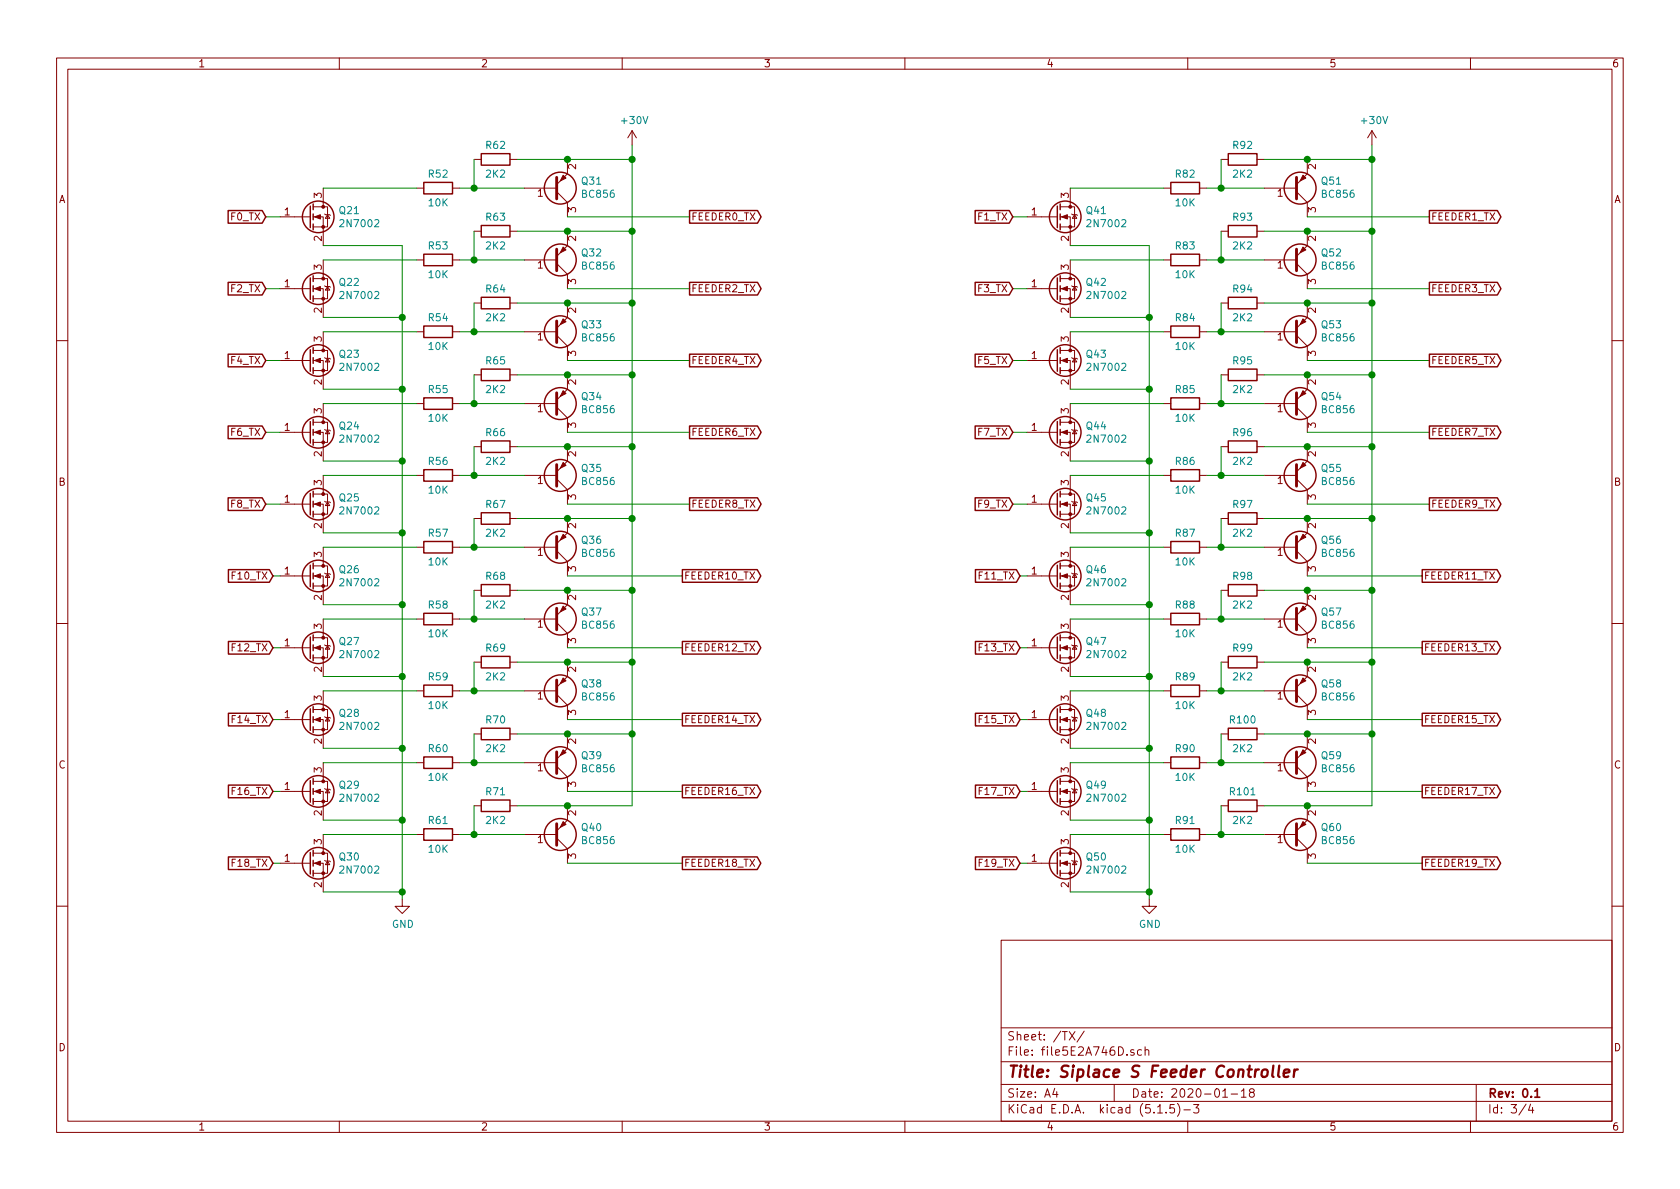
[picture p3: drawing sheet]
EESchema Schematic File Version 4
EELAYER 30 0
EELAYER END
$Descr A4 11693 8268
encoding utf-8
Sheet 3 4
Title "Siplace S Feeder Controller"
Date "2020-01-18"
Rev "0.1"
Comp ""
Comment1 ""
Comment2 ""
Comment3 ""
Comment4 ""
$EndDescr
Wire Wire Line
	9100 1500 9950 1500
Text GLabel 9950 1500 2    50   Output ~ 0
FEEDER1_TX
Wire Wire Line
	9100 2000 9950 2000
Text GLabel 9950 2000 2    50   Output ~ 0
FEEDER3_TX
Wire Wire Line
	9100 2500 9950 2500
Text GLabel 9950 2500 2    50   Output ~ 0
FEEDER5_TX
Wire Wire Line
	9100 3000 9950 3000
Text GLabel 9950 3000 2    50   Output ~ 0
FEEDER7_TX
Wire Wire Line
	9100 3500 9950 3500
Text GLabel 9950 3500 2    50   Output ~ 0
FEEDER9_TX
Wire Wire Line
	9100 4000 9900 4000
Text GLabel 9900 4000 2    50   Output ~ 0
FEEDER11_TX
Text GLabel 9900 4500 2    50   Output ~ 0
FEEDER13_TX
Text GLabel 9900 5000 2    50   Output ~ 0
FEEDER15_TX
Text GLabel 9900 5500 2    50   Output ~ 0
FEEDER17_TX
Text GLabel 9900 6000 2    50   Output ~ 0
FEEDER19_TX
Wire Wire Line
	9100 6000 9900 6000
Wire Wire Line
	9100 5000 9900 5000
Wire Wire Line
	9100 4500 9900 4500
$Comp
L power:GND #PWR?
U 1 1
P 2800 6250
AR Path="/5E345CBD" Ref="#PWR?"  Part="1" 
AR Path="/5ED4198E/5E345CBD" Ref="#PWR?"  Part="1" 
AR Path="/5E2A746E/5E345CBD" Ref="#PWR02"  Part="1" 
F 0 "#PWR02" H 2800 6000 50  0001 C CNN
F 1 "GND" H 2805 6077 50  0000 C CNN
F 2 "" H 2800 6250 50  0001 C CNN
F 3 "" H 2800 6250 50  0001 C CNN
	1    2800 6250
	1    0    0    -1  
$EndComp
Wire Wire Line
	2800 6250 2800 6200
Wire Wire Line
	2250 6200 2800 6200
Connection ~ 2800 6200
Wire Wire Line
	2800 1700 2250 1700
Wire Wire Line
	2800 1700 2800 2200
Wire Wire Line
	2250 2200 2800 2200
Connection ~ 2800 2200
Wire Wire Line
	2800 2200 2800 2700
Wire Wire Line
	2250 2700 2800 2700
Connection ~ 2800 2700
Wire Wire Line
	2800 2700 2800 3200
Wire Wire Line
	2250 3200 2800 3200
Connection ~ 2800 3200
Wire Wire Line
	2800 3200 2800 3700
Wire Wire Line
	2250 3700 2800 3700
Connection ~ 2800 3700
Wire Wire Line
	2800 3700 2800 4200
Wire Wire Line
	2250 4200 2800 4200
Connection ~ 2800 4200
Wire Wire Line
	2800 4200 2800 4700
Wire Wire Line
	2250 4700 2800 4700
Connection ~ 2800 4700
Wire Wire Line
	2800 4700 2800 5200
Wire Wire Line
	2250 5200 2800 5200
Connection ~ 2800 5200
Wire Wire Line
	2800 5200 2800 5700
Wire Wire Line
	2250 5700 2800 5700
Connection ~ 2800 5700
Wire Wire Line
	2800 5700 2800 6200
Wire Wire Line
	7150 1500 7050 1500
Wire Wire Line
	7150 2000 7050 2000
Wire Wire Line
	7150 2500 7050 2500
Wire Wire Line
	7150 3000 7050 3000
Wire Wire Line
	7150 3500 7050 3500
Wire Wire Line
	7150 4000 7100 4000
Wire Wire Line
	7150 4500 7100 4500
Wire Wire Line
	7150 5000 7100 5000
Wire Wire Line
	7150 5500 7100 5500
Wire Wire Line
	7150 6000 7100 6000
$Comp
L Transistor_BJT:BC856 Q60
U 1 1
P 9000 5800
F 0 "Q60" H 9191 5754 50  0000 L CNN
F 1 "BC856" H 9191 5845 50  0000 L CNN
F 2 "Package_TO_SOT_SMD:SOT-23" H 9200 5725 50  0001 L CIN
F 3 "http://www.fairchildsemi.com/ds/BC/BC856.pdf" H 9000 5800 50  0001 L CNN
	1    9000 5800
	1    0    0    1   
$EndComp
Wire Wire Line
	9100 5600 9550 5600
$Comp
L Transistor_BJT:BC856 Q58
U 1 1
P 9000 4800
F 0 "Q58" H 9191 4754 50  0000 L CNN
F 1 "BC856" H 9191 4845 50  0000 L CNN
F 2 "Package_TO_SOT_SMD:SOT-23" H 9200 4725 50  0001 L CIN
F 3 "http://www.fairchildsemi.com/ds/BC/BC856.pdf" H 9000 4800 50  0001 L CNN
	1    9000 4800
	1    0    0    1   
$EndComp
Wire Wire Line
	9100 4600 9550 4600
$Comp
L Transistor_BJT:BC856 Q57
U 1 1
P 9000 4300
F 0 "Q57" H 9191 4254 50  0000 L CNN
F 1 "BC856" H 9191 4345 50  0000 L CNN
F 2 "Package_TO_SOT_SMD:SOT-23" H 9200 4225 50  0001 L CIN
F 3 "http://www.fairchildsemi.com/ds/BC/BC856.pdf" H 9000 4300 50  0001 L CNN
	1    9000 4300
	1    0    0    1   
$EndComp
Wire Wire Line
	9100 4100 9550 4100
$Comp
L Transistor_BJT:BC856 Q56
U 1 1
P 9000 3800
F 0 "Q56" H 9191 3754 50  0000 L CNN
F 1 "BC856" H 9191 3845 50  0000 L CNN
F 2 "Package_TO_SOT_SMD:SOT-23" H 9200 3725 50  0001 L CIN
F 3 "http://www.fairchildsemi.com/ds/BC/BC856.pdf" H 9000 3800 50  0001 L CNN
	1    9000 3800
	1    0    0    1   
$EndComp
Wire Wire Line
	9100 3600 9550 3600
$Comp
L Transistor_BJT:BC856 Q55
U 1 1
P 9000 3300
F 0 "Q55" H 9191 3254 50  0000 L CNN
F 1 "BC856" H 9191 3345 50  0000 L CNN
F 2 "Package_TO_SOT_SMD:SOT-23" H 9200 3225 50  0001 L CIN
F 3 "http://www.fairchildsemi.com/ds/BC/BC856.pdf" H 9000 3300 50  0001 L CNN
	1    9000 3300
	1    0    0    1   
$EndComp
Wire Wire Line
	9100 3100 9550 3100
$Comp
L Transistor_BJT:BC856 Q54
U 1 1
P 9000 2800
F 0 "Q54" H 9191 2754 50  0000 L CNN
F 1 "BC856" H 9191 2845 50  0000 L CNN
F 2 "Package_TO_SOT_SMD:SOT-23" H 9200 2725 50  0001 L CIN
F 3 "http://www.fairchildsemi.com/ds/BC/BC856.pdf" H 9000 2800 50  0001 L CNN
	1    9000 2800
	1    0    0    1   
$EndComp
Wire Wire Line
	9100 2600 9550 2600
$Comp
L Transistor_BJT:BC856 Q53
U 1 1
P 9000 2300
F 0 "Q53" H 9191 2254 50  0000 L CNN
F 1 "BC856" H 9191 2345 50  0000 L CNN
F 2 "Package_TO_SOT_SMD:SOT-23" H 9200 2225 50  0001 L CIN
F 3 "http://www.fairchildsemi.com/ds/BC/BC856.pdf" H 9000 2300 50  0001 L CNN
	1    9000 2300
	1    0    0    1   
$EndComp
Wire Wire Line
	9100 2100 9550 2100
$Comp
L Transistor_BJT:BC856 Q52
U 1 1
P 9000 1800
F 0 "Q52" H 9191 1754 50  0000 L CNN
F 1 "BC856" H 9191 1845 50  0000 L CNN
F 2 "Package_TO_SOT_SMD:SOT-23" H 9200 1725 50  0001 L CIN
F 3 "http://www.fairchildsemi.com/ds/BC/BC856.pdf" H 9000 1800 50  0001 L CNN
	1    9000 1800
	1    0    0    1   
$EndComp
Wire Wire Line
	9100 1600 9550 1600
$Comp
L Device:R R83
U 1 1
P 8250 1800
F 0 "R83" V 8150 1800 50  0000 C CNN
F 1 "10K" V 8350 1800 50  0000 C CNN
F 2 "Resistor_SMD:R_0603_1608Metric_Pad1.05x0.95mm_HandSolder" V 8180 1800 50  0001 C CNN
F 3 "~" H 8250 1800 50  0001 C CNN
	1    8250 1800
	0    1    1    0   
$EndComp
$Comp
L Device:R R84
U 1 1
P 8250 2300
F 0 "R84" V 8150 2300 50  0000 C CNN
F 1 "10K" V 8350 2300 50  0000 C CNN
F 2 "Resistor_SMD:R_0603_1608Metric_Pad1.05x0.95mm_HandSolder" V 8180 2300 50  0001 C CNN
F 3 "~" H 8250 2300 50  0001 C CNN
	1    8250 2300
	0    1    1    0   
$EndComp
$Comp
L Device:R R85
U 1 1
P 8250 2800
F 0 "R85" V 8150 2800 50  0000 C CNN
F 1 "10K" V 8350 2800 50  0000 C CNN
F 2 "Resistor_SMD:R_0603_1608Metric_Pad1.05x0.95mm_HandSolder" V 8180 2800 50  0001 C CNN
F 3 "~" H 8250 2800 50  0001 C CNN
	1    8250 2800
	0    1    1    0   
$EndComp
$Comp
L Device:R R86
U 1 1
P 8250 3300
F 0 "R86" V 8150 3300 50  0000 C CNN
F 1 "10K" V 8350 3300 50  0000 C CNN
F 2 "Resistor_SMD:R_0603_1608Metric_Pad1.05x0.95mm_HandSolder" V 8180 3300 50  0001 C CNN
F 3 "~" H 8250 3300 50  0001 C CNN
	1    8250 3300
	0    1    1    0   
$EndComp
$Comp
L Device:R R87
U 1 1
P 8250 3800
F 0 "R87" V 8150 3800 50  0000 C CNN
F 1 "10K" V 8350 3800 50  0000 C CNN
F 2 "Resistor_SMD:R_0603_1608Metric_Pad1.05x0.95mm_HandSolder" V 8180 3800 50  0001 C CNN
F 3 "~" H 8250 3800 50  0001 C CNN
	1    8250 3800
	0    1    1    0   
$EndComp
$Comp
L Device:R R88
U 1 1
P 8250 4300
F 0 "R88" V 8150 4300 50  0000 C CNN
F 1 "10K" V 8350 4300 50  0000 C CNN
F 2 "Resistor_SMD:R_0603_1608Metric_Pad1.05x0.95mm_HandSolder" V 8180 4300 50  0001 C CNN
F 3 "~" H 8250 4300 50  0001 C CNN
	1    8250 4300
	0    1    1    0   
$EndComp
$Comp
L Device:R R89
U 1 1
P 8250 4800
F 0 "R89" V 8150 4800 50  0000 C CNN
F 1 "10K" V 8350 4800 50  0000 C CNN
F 2 "Resistor_SMD:R_0603_1608Metric_Pad1.05x0.95mm_HandSolder" V 8180 4800 50  0001 C CNN
F 3 "~" H 8250 4800 50  0001 C CNN
	1    8250 4800
	0    1    1    0   
$EndComp
$Comp
L Device:R R91
U 1 1
P 8250 5800
F 0 "R91" V 8150 5800 50  0000 C CNN
F 1 "10K" V 8350 5800 50  0000 C CNN
F 2 "Resistor_SMD:R_0603_1608Metric_Pad1.05x0.95mm_HandSolder" V 8180 5800 50  0001 C CNN
F 3 "~" H 8250 5800 50  0001 C CNN
	1    8250 5800
	0    1    1    0   
$EndComp
Wire Wire Line
	8800 5800 8500 5800
Wire Wire Line
	9550 5600 9550 5100
Connection ~ 9550 1600
Wire Wire Line
	9550 1600 9550 1100
Connection ~ 9550 2100
Wire Wire Line
	9550 2100 9550 1600
Connection ~ 9550 2600
Wire Wire Line
	9550 2600 9550 2100
Connection ~ 9550 3100
Wire Wire Line
	9550 3100 9550 2600
Connection ~ 9550 3600
Wire Wire Line
	9550 3600 9550 3100
Connection ~ 9550 4100
Wire Wire Line
	9550 4100 9550 3600
Connection ~ 9550 4600
Wire Wire Line
	9550 4600 9550 4100
Connection ~ 9550 5100
Wire Wire Line
	9550 5100 9550 4600
Connection ~ 9100 1600
Connection ~ 9100 2100
Connection ~ 9100 2600
Connection ~ 9100 3100
Connection ~ 9100 3600
Connection ~ 9100 4100
Connection ~ 9100 4600
Connection ~ 9100 5600
Text GLabel 7050 1500 0    50   Input ~ 0
F1_TX
Text GLabel 7050 2000 0    50   Input ~ 0
F3_TX
Text GLabel 7050 2500 0    50   Input ~ 0
F5_TX
Text GLabel 7050 3000 0    50   Input ~ 0
F7_TX
Text GLabel 7050 3500 0    50   Input ~ 0
F9_TX
Text GLabel 7100 4000 0    50   Input ~ 0
F11_TX
Text GLabel 7100 4500 0    50   Input ~ 0
F13_TX
Text GLabel 7100 5000 0    50   Input ~ 0
F15_TX
Text GLabel 7100 5500 0    50   Input ~ 0
F17_TX
Text GLabel 7100 6000 0    50   Input ~ 0
F19_TX
Wire Wire Line
	1950 1500 1850 1500
Wire Wire Line
	1950 2000 1850 2000
Wire Wire Line
	1950 2500 1850 2500
Wire Wire Line
	1950 3000 1850 3000
Wire Wire Line
	1950 3500 1850 3500
Wire Wire Line
	1950 4000 1900 4000
Wire Wire Line
	1950 4500 1900 4500
Wire Wire Line
	1950 5000 1900 5000
Wire Wire Line
	1950 5500 1900 5500
Wire Wire Line
	1950 6000 1900 6000
Text GLabel 1850 1500 0    50   Input ~ 0
F0_TX
Text GLabel 1850 2000 0    50   Input ~ 0
F2_TX
Text GLabel 1850 2500 0    50   Input ~ 0
F4_TX
Text GLabel 1850 3000 0    50   Input ~ 0
F6_TX
Text GLabel 1850 3500 0    50   Input ~ 0
F8_TX
Text GLabel 1900 4000 0    50   Input ~ 0
F10_TX
Text GLabel 1900 4500 0    50   Input ~ 0
F12_TX
Text GLabel 1900 5000 0    50   Input ~ 0
F14_TX
Text GLabel 1900 5500 0    50   Input ~ 0
F16_TX
Text GLabel 1900 6000 0    50   Input ~ 0
F18_TX
Wire Wire Line
	9100 1100 9550 1100
Connection ~ 9100 1100
$Comp
L Transistor_BJT:BC856 Q51
U 1 1
P 9000 1300
F 0 "Q51" H 9191 1254 50  0000 L CNN
F 1 "BC856" H 9191 1345 50  0000 L CNN
F 2 "Package_TO_SOT_SMD:SOT-23" H 9200 1225 50  0001 L CIN
F 3 "http://www.fairchildsemi.com/ds/BC/BC856.pdf" H 9000 1300 50  0001 L CNN
	1    9000 1300
	1    0    0    1   
$EndComp
$Comp
L my_power:+30V #PWR05
U 1 1
P 9550 1000
F 0 "#PWR05" H 9550 850 50  0001 C CNN
F 1 "+30V" H 9565 1173 50  0000 C CNN
F 2 "" H 9550 1000 50  0001 C CNN
F 3 "" H 9550 1000 50  0001 C CNN
	1    9550 1000
	1    0    0    -1  
$EndComp
Wire Wire Line
	9550 1000 9550 1100
Connection ~ 9550 1100
$Comp
L my_power:+30V #PWR03
U 1 1
P 4400 1000
F 0 "#PWR03" H 4400 850 50  0001 C CNN
F 1 "+30V" H 4415 1173 50  0000 C CNN
F 2 "" H 4400 1000 50  0001 C CNN
F 3 "" H 4400 1000 50  0001 C CNN
	1    4400 1000
	1    0    0    -1  
$EndComp
Connection ~ 3950 5600
Connection ~ 3950 5100
Connection ~ 3950 4600
Connection ~ 3950 4100
Connection ~ 3950 3600
Connection ~ 3950 3100
Connection ~ 3950 2600
Connection ~ 3950 2100
Connection ~ 3950 1600
Wire Wire Line
	4400 5100 4400 4600
Connection ~ 4400 5100
Wire Wire Line
	4400 4600 4400 4100
Connection ~ 4400 4600
Wire Wire Line
	4400 4100 4400 3600
Connection ~ 4400 4100
Wire Wire Line
	4400 3600 4400 3100
Connection ~ 4400 3600
Wire Wire Line
	4400 3100 4400 2600
Connection ~ 4400 3100
Wire Wire Line
	4400 2600 4400 2100
Connection ~ 4400 2600
Wire Wire Line
	4400 2100 4400 1600
Connection ~ 4400 2100
Wire Wire Line
	4400 1600 4400 1100
Connection ~ 4400 1600
Wire Wire Line
	4400 1100 4400 1000
Connection ~ 4400 1100
Wire Wire Line
	4400 5600 4400 5100
Wire Wire Line
	3600 5600 3950 5600
Wire Wire Line
	3650 5800 3300 5800
$Comp
L Device:R R61
U 1 1
P 3050 5800
F 0 "R61" V 2950 5800 50  0000 C CNN
F 1 "10K" V 3150 5800 50  0000 C CNN
F 2 "Resistor_SMD:R_0603_1608Metric_Pad1.05x0.95mm_HandSolder" V 2980 5800 50  0001 C CNN
F 3 "~" H 3050 5800 50  0001 C CNN
	1    3050 5800
	0    1    1    0   
$EndComp
$Comp
L Device:R R71
U 1 1
P 3450 5600
F 0 "R71" V 3350 5600 50  0000 C CNN
F 1 "2K2" V 3550 5600 50  0000 C CNN
F 2 "Resistor_SMD:R_0603_1608Metric_Pad1.05x0.95mm_HandSolder" V 3380 5600 50  0001 C CNN
F 3 "~" H 3450 5600 50  0001 C CNN
	1    3450 5600
	0    1    1    0   
$EndComp
Wire Wire Line
	3600 5100 3950 5100
Wire Wire Line
	3650 5300 3300 5300
$Comp
L Device:R R60
U 1 1
P 3050 5300
F 0 "R60" V 2950 5300 50  0000 C CNN
F 1 "10K" V 3150 5300 50  0000 C CNN
F 2 "Resistor_SMD:R_0603_1608Metric_Pad1.05x0.95mm_HandSolder" V 2980 5300 50  0001 C CNN
F 3 "~" H 3050 5300 50  0001 C CNN
	1    3050 5300
	0    1    1    0   
$EndComp
$Comp
L Device:R R70
U 1 1
P 3450 5100
F 0 "R70" V 3350 5100 50  0000 C CNN
F 1 "2K2" V 3550 5100 50  0000 C CNN
F 2 "Resistor_SMD:R_0603_1608Metric_Pad1.05x0.95mm_HandSolder" V 3380 5100 50  0001 C CNN
F 3 "~" H 3450 5100 50  0001 C CNN
	1    3450 5100
	0    1    1    0   
$EndComp
Wire Wire Line
	3600 4600 3950 4600
Wire Wire Line
	3650 4800 3300 4800
$Comp
L Device:R R59
U 1 1
P 3050 4800
F 0 "R59" V 2950 4800 50  0000 C CNN
F 1 "10K" V 3150 4800 50  0000 C CNN
F 2 "Resistor_SMD:R_0603_1608Metric_Pad1.05x0.95mm_HandSolder" V 2980 4800 50  0001 C CNN
F 3 "~" H 3050 4800 50  0001 C CNN
	1    3050 4800
	0    1    1    0   
$EndComp
$Comp
L Device:R R69
U 1 1
P 3450 4600
F 0 "R69" V 3350 4600 50  0000 C CNN
F 1 "2K2" V 3550 4600 50  0000 C CNN
F 2 "Resistor_SMD:R_0603_1608Metric_Pad1.05x0.95mm_HandSolder" V 3380 4600 50  0001 C CNN
F 3 "~" H 3450 4600 50  0001 C CNN
	1    3450 4600
	0    1    1    0   
$EndComp
Wire Wire Line
	3600 4100 3950 4100
Wire Wire Line
	3650 4300 3300 4300
$Comp
L Device:R R58
U 1 1
P 3050 4300
F 0 "R58" V 2950 4300 50  0000 C CNN
F 1 "10K" V 3150 4300 50  0000 C CNN
F 2 "Resistor_SMD:R_0603_1608Metric_Pad1.05x0.95mm_HandSolder" V 2980 4300 50  0001 C CNN
F 3 "~" H 3050 4300 50  0001 C CNN
	1    3050 4300
	0    1    1    0   
$EndComp
$Comp
L Device:R R68
U 1 1
P 3450 4100
F 0 "R68" V 3350 4100 50  0000 C CNN
F 1 "2K2" V 3550 4100 50  0000 C CNN
F 2 "Resistor_SMD:R_0603_1608Metric_Pad1.05x0.95mm_HandSolder" V 3380 4100 50  0001 C CNN
F 3 "~" H 3450 4100 50  0001 C CNN
	1    3450 4100
	0    1    1    0   
$EndComp
Wire Wire Line
	3600 3600 3950 3600
Wire Wire Line
	3650 3800 3300 3800
$Comp
L Device:R R57
U 1 1
P 3050 3800
F 0 "R57" V 2950 3800 50  0000 C CNN
F 1 "10K" V 3150 3800 50  0000 C CNN
F 2 "Resistor_SMD:R_0603_1608Metric_Pad1.05x0.95mm_HandSolder" V 2980 3800 50  0001 C CNN
F 3 "~" H 3050 3800 50  0001 C CNN
	1    3050 3800
	0    1    1    0   
$EndComp
$Comp
L Device:R R67
U 1 1
P 3450 3600
F 0 "R67" V 3350 3600 50  0000 C CNN
F 1 "2K2" V 3550 3600 50  0000 C CNN
F 2 "Resistor_SMD:R_0603_1608Metric_Pad1.05x0.95mm_HandSolder" V 3380 3600 50  0001 C CNN
F 3 "~" H 3450 3600 50  0001 C CNN
	1    3450 3600
	0    1    1    0   
$EndComp
Wire Wire Line
	3600 3100 3950 3100
Wire Wire Line
	3650 3300 3300 3300
$Comp
L Device:R R56
U 1 1
P 3050 3300
F 0 "R56" V 2950 3300 50  0000 C CNN
F 1 "10K" V 3150 3300 50  0000 C CNN
F 2 "Resistor_SMD:R_0603_1608Metric_Pad1.05x0.95mm_HandSolder" V 2980 3300 50  0001 C CNN
F 3 "~" H 3050 3300 50  0001 C CNN
	1    3050 3300
	0    1    1    0   
$EndComp
$Comp
L Device:R R66
U 1 1
P 3450 3100
F 0 "R66" V 3350 3100 50  0000 C CNN
F 1 "2K2" V 3550 3100 50  0000 C CNN
F 2 "Resistor_SMD:R_0603_1608Metric_Pad1.05x0.95mm_HandSolder" V 3380 3100 50  0001 C CNN
F 3 "~" H 3450 3100 50  0001 C CNN
	1    3450 3100
	0    1    1    0   
$EndComp
Wire Wire Line
	3600 2600 3950 2600
Wire Wire Line
	3650 2800 3300 2800
$Comp
L Device:R R55
U 1 1
P 3050 2800
F 0 "R55" V 2950 2800 50  0000 C CNN
F 1 "10K" V 3150 2800 50  0000 C CNN
F 2 "Resistor_SMD:R_0603_1608Metric_Pad1.05x0.95mm_HandSolder" V 2980 2800 50  0001 C CNN
F 3 "~" H 3050 2800 50  0001 C CNN
	1    3050 2800
	0    1    1    0   
$EndComp
$Comp
L Device:R R65
U 1 1
P 3450 2600
F 0 "R65" V 3350 2600 50  0000 C CNN
F 1 "2K2" V 3550 2600 50  0000 C CNN
F 2 "Resistor_SMD:R_0603_1608Metric_Pad1.05x0.95mm_HandSolder" V 3380 2600 50  0001 C CNN
F 3 "~" H 3450 2600 50  0001 C CNN
	1    3450 2600
	0    1    1    0   
$EndComp
Wire Wire Line
	3600 2100 3950 2100
Wire Wire Line
	3650 2300 3300 2300
$Comp
L Device:R R54
U 1 1
P 3050 2300
F 0 "R54" V 2950 2300 50  0000 C CNN
F 1 "10K" V 3150 2300 50  0000 C CNN
F 2 "Resistor_SMD:R_0603_1608Metric_Pad1.05x0.95mm_HandSolder" V 2980 2300 50  0001 C CNN
F 3 "~" H 3050 2300 50  0001 C CNN
	1    3050 2300
	0    1    1    0   
$EndComp
$Comp
L Device:R R64
U 1 1
P 3450 2100
F 0 "R64" V 3350 2100 50  0000 C CNN
F 1 "2K2" V 3550 2100 50  0000 C CNN
F 2 "Resistor_SMD:R_0603_1608Metric_Pad1.05x0.95mm_HandSolder" V 3380 2100 50  0001 C CNN
F 3 "~" H 3450 2100 50  0001 C CNN
	1    3450 2100
	0    1    1    0   
$EndComp
Wire Wire Line
	3600 1600 3950 1600
Wire Wire Line
	3650 1800 3300 1800
$Comp
L Device:R R53
U 1 1
P 3050 1800
F 0 "R53" V 2950 1800 50  0000 C CNN
F 1 "10K" V 3150 1800 50  0000 C CNN
F 2 "Resistor_SMD:R_0603_1608Metric_Pad1.05x0.95mm_HandSolder" V 2980 1800 50  0001 C CNN
F 3 "~" H 3050 1800 50  0001 C CNN
	1    3050 1800
	0    1    1    0   
$EndComp
$Comp
L Device:R R63
U 1 1
P 3450 1600
F 0 "R63" V 3350 1600 50  0000 C CNN
F 1 "2K2" V 3550 1600 50  0000 C CNN
F 2 "Resistor_SMD:R_0603_1608Metric_Pad1.05x0.95mm_HandSolder" V 3380 1600 50  0001 C CNN
F 3 "~" H 3450 1600 50  0001 C CNN
	1    3450 1600
	0    1    1    0   
$EndComp
Connection ~ 3950 1100
Wire Wire Line
	3650 1300 3300 1300
$Comp
L Device:R R52
U 1 1
P 3050 1300
F 0 "R52" V 2950 1300 50  0000 C CNN
F 1 "10K" V 3150 1300 50  0000 C CNN
F 2 "Resistor_SMD:R_0603_1608Metric_Pad1.05x0.95mm_HandSolder" V 2980 1300 50  0001 C CNN
F 3 "~" H 3050 1300 50  0001 C CNN
	1    3050 1300
	0    1    1    0   
$EndComp
Wire Wire Line
	3950 1100 4400 1100
$Comp
L Transistor_BJT:BC856 Q31
U 1 1
P 3850 1300
F 0 "Q31" H 4041 1254 50  0000 L CNN
F 1 "BC856" H 4041 1345 50  0000 L CNN
F 2 "Package_TO_SOT_SMD:SOT-23" H 4050 1225 50  0001 L CIN
F 3 "http://www.fairchildsemi.com/ds/BC/BC856.pdf" H 3850 1300 50  0001 L CNN
	1    3850 1300
	1    0    0    1   
$EndComp
Wire Wire Line
	3950 1600 4400 1600
$Comp
L Transistor_BJT:BC856 Q32
U 1 1
P 3850 1800
F 0 "Q32" H 4041 1754 50  0000 L CNN
F 1 "BC856" H 4041 1845 50  0000 L CNN
F 2 "Package_TO_SOT_SMD:SOT-23" H 4050 1725 50  0001 L CIN
F 3 "http://www.fairchildsemi.com/ds/BC/BC856.pdf" H 3850 1800 50  0001 L CNN
	1    3850 1800
	1    0    0    1   
$EndComp
Wire Wire Line
	3950 2100 4400 2100
$Comp
L Transistor_BJT:BC856 Q33
U 1 1
P 3850 2300
F 0 "Q33" H 4041 2254 50  0000 L CNN
F 1 "BC856" H 4041 2345 50  0000 L CNN
F 2 "Package_TO_SOT_SMD:SOT-23" H 4050 2225 50  0001 L CIN
F 3 "http://www.fairchildsemi.com/ds/BC/BC856.pdf" H 3850 2300 50  0001 L CNN
	1    3850 2300
	1    0    0    1   
$EndComp
Wire Wire Line
	3950 2600 4400 2600
$Comp
L Transistor_BJT:BC856 Q34
U 1 1
P 3850 2800
F 0 "Q34" H 4041 2754 50  0000 L CNN
F 1 "BC856" H 4041 2845 50  0000 L CNN
F 2 "Package_TO_SOT_SMD:SOT-23" H 4050 2725 50  0001 L CIN
F 3 "http://www.fairchildsemi.com/ds/BC/BC856.pdf" H 3850 2800 50  0001 L CNN
	1    3850 2800
	1    0    0    1   
$EndComp
Wire Wire Line
	3950 3100 4400 3100
$Comp
L Transistor_BJT:BC856 Q35
U 1 1
P 3850 3300
F 0 "Q35" H 4041 3254 50  0000 L CNN
F 1 "BC856" H 4041 3345 50  0000 L CNN
F 2 "Package_TO_SOT_SMD:SOT-23" H 4050 3225 50  0001 L CIN
F 3 "http://www.fairchildsemi.com/ds/BC/BC856.pdf" H 3850 3300 50  0001 L CNN
	1    3850 3300
	1    0    0    1   
$EndComp
Wire Wire Line
	3950 3600 4400 3600
$Comp
L Transistor_BJT:BC856 Q36
U 1 1
P 3850 3800
F 0 "Q36" H 4041 3754 50  0000 L CNN
F 1 "BC856" H 4041 3845 50  0000 L CNN
F 2 "Package_TO_SOT_SMD:SOT-23" H 4050 3725 50  0001 L CIN
F 3 "http://www.fairchildsemi.com/ds/BC/BC856.pdf" H 3850 3800 50  0001 L CNN
	1    3850 3800
	1    0    0    1   
$EndComp
Wire Wire Line
	3950 4100 4400 4100
$Comp
L Transistor_BJT:BC856 Q37
U 1 1
P 3850 4300
F 0 "Q37" H 4041 4254 50  0000 L CNN
F 1 "BC856" H 4041 4345 50  0000 L CNN
F 2 "Package_TO_SOT_SMD:SOT-23" H 4050 4225 50  0001 L CIN
F 3 "http://www.fairchildsemi.com/ds/BC/BC856.pdf" H 3850 4300 50  0001 L CNN
	1    3850 4300
	1    0    0    1   
$EndComp
Wire Wire Line
	3950 4600 4400 4600
$Comp
L Transistor_BJT:BC856 Q38
U 1 1
P 3850 4800
F 0 "Q38" H 4041 4754 50  0000 L CNN
F 1 "BC856" H 4041 4845 50  0000 L CNN
F 2 "Package_TO_SOT_SMD:SOT-23" H 4050 4725 50  0001 L CIN
F 3 "http://www.fairchildsemi.com/ds/BC/BC856.pdf" H 3850 4800 50  0001 L CNN
	1    3850 4800
	1    0    0    1   
$EndComp
Wire Wire Line
	3950 5100 4400 5100
$Comp
L Transistor_BJT:BC856 Q39
U 1 1
P 3850 5300
F 0 "Q39" H 4041 5254 50  0000 L CNN
F 1 "BC856" H 4041 5345 50  0000 L CNN
F 2 "Package_TO_SOT_SMD:SOT-23" H 4050 5225 50  0001 L CIN
F 3 "http://www.fairchildsemi.com/ds/BC/BC856.pdf" H 3850 5300 50  0001 L CNN
	1    3850 5300
	1    0    0    1   
$EndComp
Wire Wire Line
	3950 5600 4400 5600
$Comp
L Transistor_BJT:BC856 Q40
U 1 1
P 3850 5800
F 0 "Q40" H 4041 5754 50  0000 L CNN
F 1 "BC856" H 4041 5845 50  0000 L CNN
F 2 "Package_TO_SOT_SMD:SOT-23" H 4050 5725 50  0001 L CIN
F 3 "http://www.fairchildsemi.com/ds/BC/BC856.pdf" H 3850 5800 50  0001 L CNN
	1    3850 5800
	1    0    0    1   
$EndComp
Wire Wire Line
	3950 4500 4750 4500
Wire Wire Line
	3950 5000 4750 5000
Wire Wire Line
	3950 5500 4750 5500
Wire Wire Line
	3950 6000 4750 6000
Wire Wire Line
	3950 4000 4750 4000
Wire Wire Line
	3950 3500 4800 3500
Wire Wire Line
	3950 3000 4800 3000
Wire Wire Line
	3950 2500 4800 2500
Wire Wire Line
	3950 2000 4800 2000
Wire Wire Line
	3950 1500 4800 1500
Text GLabel 4750 6000 2    50   Output ~ 0
FEEDER18_TX
Text GLabel 4750 5500 2    50   Output ~ 0
FEEDER16_TX
Text GLabel 4750 5000 2    50   Output ~ 0
FEEDER14_TX
Text GLabel 4750 4500 2    50   Output ~ 0
FEEDER12_TX
Text GLabel 4750 4000 2    50   Output ~ 0
FEEDER10_TX
Text GLabel 4800 3500 2    50   Output ~ 0
FEEDER8_TX
Text GLabel 4800 3000 2    50   Output ~ 0
FEEDER6_TX
Text GLabel 4800 2500 2    50   Output ~ 0
FEEDER4_TX
Text GLabel 4800 2000 2    50   Output ~ 0
FEEDER2_TX
Text GLabel 4800 1500 2    50   Output ~ 0
FEEDER0_TX
Wire Wire Line
	3600 1100 3950 1100
$Comp
L Device:R R62
U 1 1
P 3450 1100
F 0 "R62" V 3350 1100 50  0000 C CNN
F 1 "2K2" V 3550 1100 50  0000 C CNN
F 2 "Resistor_SMD:R_0603_1608Metric_Pad1.05x0.95mm_HandSolder" V 3380 1100 50  0001 C CNN
F 3 "~" H 3450 1100 50  0001 C CNN
	1    3450 1100
	0    1    1    0   
$EndComp
Wire Wire Line
	2250 1300 2900 1300
Wire Wire Line
	2250 1800 2900 1800
Wire Wire Line
	2250 2300 2900 2300
Wire Wire Line
	2250 2800 2900 2800
Wire Wire Line
	2250 3300 2900 3300
Wire Wire Line
	2250 3800 2900 3800
Wire Wire Line
	2250 4300 2900 4300
Wire Wire Line
	2250 4800 2900 4800
Wire Wire Line
	2250 5300 2900 5300
Wire Wire Line
	2250 5800 2900 5800
Wire Wire Line
	3300 1100 3300 1300
Connection ~ 3300 1300
Wire Wire Line
	3300 1300 3200 1300
Wire Wire Line
	3300 1600 3300 1800
Connection ~ 3300 1800
Wire Wire Line
	3300 1800 3200 1800
Wire Wire Line
	3300 2100 3300 2300
Connection ~ 3300 2300
Wire Wire Line
	3300 2300 3200 2300
Wire Wire Line
	3300 2600 3300 2800
Connection ~ 3300 2800
Wire Wire Line
	3300 2800 3200 2800
Wire Wire Line
	3300 3100 3300 3300
Connection ~ 3300 3300
Wire Wire Line
	3300 3300 3200 3300
Wire Wire Line
	3300 3600 3300 3800
Connection ~ 3300 3800
Wire Wire Line
	3300 3800 3200 3800
Wire Wire Line
	3300 4100 3300 4300
Connection ~ 3300 4300
Wire Wire Line
	3300 4300 3200 4300
Wire Wire Line
	3300 4600 3300 4800
Connection ~ 3300 4800
Wire Wire Line
	3300 4800 3200 4800
Wire Wire Line
	3300 5100 3300 5300
Connection ~ 3300 5300
Wire Wire Line
	3300 5300 3200 5300
Wire Wire Line
	3300 5600 3300 5800
Connection ~ 3300 5800
Wire Wire Line
	3300 5800 3200 5800
$Comp
L Transistor_FET:2N7002 Q21
U 1 1
P 2150 1500
F 0 "Q21" H 2354 1546 50  0000 L CNN
F 1 "2N7002" H 2354 1455 50  0000 L CNN
F 2 "Package_TO_SOT_SMD:SOT-23" H 2350 1425 50  0001 L CIN
F 3 "https://www.fairchildsemi.com/datasheets/2N/2N7002.pdf" H 2150 1500 50  0001 L CNN
	1    2150 1500
	1    0    0    -1  
$EndComp
$Comp
L Transistor_FET:2N7002 Q22
U 1 1
P 2150 2000
F 0 "Q22" H 2354 2046 50  0000 L CNN
F 1 "2N7002" H 2354 1955 50  0000 L CNN
F 2 "Package_TO_SOT_SMD:SOT-23" H 2350 1925 50  0001 L CIN
F 3 "https://www.fairchildsemi.com/datasheets/2N/2N7002.pdf" H 2150 2000 50  0001 L CNN
	1    2150 2000
	1    0    0    -1  
$EndComp
$Comp
L Transistor_FET:2N7002 Q23
U 1 1
P 2150 2500
F 0 "Q23" H 2354 2546 50  0000 L CNN
F 1 "2N7002" H 2354 2455 50  0000 L CNN
F 2 "Package_TO_SOT_SMD:SOT-23" H 2350 2425 50  0001 L CIN
F 3 "https://www.fairchildsemi.com/datasheets/2N/2N7002.pdf" H 2150 2500 50  0001 L CNN
	1    2150 2500
	1    0    0    -1  
$EndComp
$Comp
L Transistor_FET:2N7002 Q24
U 1 1
P 2150 3000
F 0 "Q24" H 2354 3046 50  0000 L CNN
F 1 "2N7002" H 2354 2955 50  0000 L CNN
F 2 "Package_TO_SOT_SMD:SOT-23" H 2350 2925 50  0001 L CIN
F 3 "https://www.fairchildsemi.com/datasheets/2N/2N7002.pdf" H 2150 3000 50  0001 L CNN
	1    2150 3000
	1    0    0    -1  
$EndComp
$Comp
L Transistor_FET:2N7002 Q25
U 1 1
P 2150 3500
F 0 "Q25" H 2354 3546 50  0000 L CNN
F 1 "2N7002" H 2354 3455 50  0000 L CNN
F 2 "Package_TO_SOT_SMD:SOT-23" H 2350 3425 50  0001 L CIN
F 3 "https://www.fairchildsemi.com/datasheets/2N/2N7002.pdf" H 2150 3500 50  0001 L CNN
	1    2150 3500
	1    0    0    -1  
$EndComp
$Comp
L Transistor_FET:2N7002 Q26
U 1 1
P 2150 4000
F 0 "Q26" H 2354 4046 50  0000 L CNN
F 1 "2N7002" H 2354 3955 50  0000 L CNN
F 2 "Package_TO_SOT_SMD:SOT-23" H 2350 3925 50  0001 L CIN
F 3 "https://www.fairchildsemi.com/datasheets/2N/2N7002.pdf" H 2150 4000 50  0001 L CNN
	1    2150 4000
	1    0    0    -1  
$EndComp
$Comp
L Transistor_FET:2N7002 Q27
U 1 1
P 2150 4500
F 0 "Q27" H 2354 4546 50  0000 L CNN
F 1 "2N7002" H 2354 4455 50  0000 L CNN
F 2 "Package_TO_SOT_SMD:SOT-23" H 2350 4425 50  0001 L CIN
F 3 "https://www.fairchildsemi.com/datasheets/2N/2N7002.pdf" H 2150 4500 50  0001 L CNN
	1    2150 4500
	1    0    0    -1  
$EndComp
$Comp
L Transistor_FET:2N7002 Q28
U 1 1
P 2150 5000
F 0 "Q28" H 2354 5046 50  0000 L CNN
F 1 "2N7002" H 2354 4955 50  0000 L CNN
F 2 "Package_TO_SOT_SMD:SOT-23" H 2350 4925 50  0001 L CIN
F 3 "https://www.fairchildsemi.com/datasheets/2N/2N7002.pdf" H 2150 5000 50  0001 L CNN
	1    2150 5000
	1    0    0    -1  
$EndComp
$Comp
L Transistor_FET:2N7002 Q29
U 1 1
P 2150 5500
F 0 "Q29" H 2354 5546 50  0000 L CNN
F 1 "2N7002" H 2354 5455 50  0000 L CNN
F 2 "Package_TO_SOT_SMD:SOT-23" H 2350 5425 50  0001 L CIN
F 3 "https://www.fairchildsemi.com/datasheets/2N/2N7002.pdf" H 2150 5500 50  0001 L CNN
	1    2150 5500
	1    0    0    -1  
$EndComp
$Comp
L Transistor_FET:2N7002 Q30
U 1 1
P 2150 6000
F 0 "Q30" H 2354 6046 50  0000 L CNN
F 1 "2N7002" H 2354 5955 50  0000 L CNN
F 2 "Package_TO_SOT_SMD:SOT-23" H 2350 5925 50  0001 L CIN
F 3 "https://www.fairchildsemi.com/datasheets/2N/2N7002.pdf" H 2150 6000 50  0001 L CNN
	1    2150 6000
	1    0    0    -1  
$EndComp
Wire Wire Line
	9100 5500 9900 5500
Connection ~ 9100 5100
Wire Wire Line
	9100 5100 9550 5100
$Comp
L Transistor_BJT:BC856 Q59
U 1 1
P 9000 5300
F 0 "Q59" H 9191 5254 50  0000 L CNN
F 1 "BC856" H 9191 5345 50  0000 L CNN
F 2 "Package_TO_SOT_SMD:SOT-23" H 9200 5225 50  0001 L CIN
F 3 "http://www.fairchildsemi.com/ds/BC/BC856.pdf" H 9000 5300 50  0001 L CNN
	1    9000 5300
	1    0    0    1   
$EndComp
$Comp
L Device:R R90
U 1 1
P 8250 5300
F 0 "R90" V 8150 5300 50  0000 C CNN
F 1 "10K" V 8350 5300 50  0000 C CNN
F 2 "Resistor_SMD:R_0603_1608Metric_Pad1.05x0.95mm_HandSolder" V 8180 5300 50  0001 C CNN
F 3 "~" H 8250 5300 50  0001 C CNN
	1    8250 5300
	0    1    1    0   
$EndComp
$Comp
L Device:R R101
U 1 1
P 8650 5600
F 0 "R101" V 8550 5600 50  0000 C CNN
F 1 "2K2" V 8750 5600 50  0000 C CNN
F 2 "Resistor_SMD:R_0603_1608Metric_Pad1.05x0.95mm_HandSolder" V 8580 5600 50  0001 C CNN
F 3 "~" H 8650 5600 50  0001 C CNN
	1    8650 5600
	0    1    1    0   
$EndComp
Wire Wire Line
	8800 5600 9100 5600
Wire Wire Line
	8800 1100 9100 1100
$Comp
L Device:R R92
U 1 1
P 8650 1100
F 0 "R92" V 8550 1100 50  0000 C CNN
F 1 "2K2" V 8750 1100 50  0000 C CNN
F 2 "Resistor_SMD:R_0603_1608Metric_Pad1.05x0.95mm_HandSolder" V 8580 1100 50  0001 C CNN
F 3 "~" H 8650 1100 50  0001 C CNN
	1    8650 1100
	0    1    1    0   
$EndComp
Wire Wire Line
	8800 1600 9100 1600
$Comp
L Device:R R93
U 1 1
P 8650 1600
F 0 "R93" V 8550 1600 50  0000 C CNN
F 1 "2K2" V 8750 1600 50  0000 C CNN
F 2 "Resistor_SMD:R_0603_1608Metric_Pad1.05x0.95mm_HandSolder" V 8580 1600 50  0001 C CNN
F 3 "~" H 8650 1600 50  0001 C CNN
	1    8650 1600
	0    1    1    0   
$EndComp
Wire Wire Line
	8800 2100 9100 2100
$Comp
L Device:R R94
U 1 1
P 8650 2100
F 0 "R94" V 8550 2100 50  0000 C CNN
F 1 "2K2" V 8750 2100 50  0000 C CNN
F 2 "Resistor_SMD:R_0603_1608Metric_Pad1.05x0.95mm_HandSolder" V 8580 2100 50  0001 C CNN
F 3 "~" H 8650 2100 50  0001 C CNN
	1    8650 2100
	0    1    1    0   
$EndComp
Wire Wire Line
	8800 2600 9100 2600
$Comp
L Device:R R95
U 1 1
P 8650 2600
F 0 "R95" V 8550 2600 50  0000 C CNN
F 1 "2K2" V 8750 2600 50  0000 C CNN
F 2 "Resistor_SMD:R_0603_1608Metric_Pad1.05x0.95mm_HandSolder" V 8580 2600 50  0001 C CNN
F 3 "~" H 8650 2600 50  0001 C CNN
	1    8650 2600
	0    1    1    0   
$EndComp
Wire Wire Line
	8800 3100 9100 3100
$Comp
L Device:R R96
U 1 1
P 8650 3100
F 0 "R96" V 8550 3100 50  0000 C CNN
F 1 "2K2" V 8750 3100 50  0000 C CNN
F 2 "Resistor_SMD:R_0603_1608Metric_Pad1.05x0.95mm_HandSolder" V 8580 3100 50  0001 C CNN
F 3 "~" H 8650 3100 50  0001 C CNN
	1    8650 3100
	0    1    1    0   
$EndComp
Wire Wire Line
	8800 3600 9100 3600
$Comp
L Device:R R97
U 1 1
P 8650 3600
F 0 "R97" V 8550 3600 50  0000 C CNN
F 1 "2K2" V 8750 3600 50  0000 C CNN
F 2 "Resistor_SMD:R_0603_1608Metric_Pad1.05x0.95mm_HandSolder" V 8580 3600 50  0001 C CNN
F 3 "~" H 8650 3600 50  0001 C CNN
	1    8650 3600
	0    1    1    0   
$EndComp
Wire Wire Line
	8800 4100 9100 4100
$Comp
L Device:R R98
U 1 1
P 8650 4100
F 0 "R98" V 8550 4100 50  0000 C CNN
F 1 "2K2" V 8750 4100 50  0000 C CNN
F 2 "Resistor_SMD:R_0603_1608Metric_Pad1.05x0.95mm_HandSolder" V 8580 4100 50  0001 C CNN
F 3 "~" H 8650 4100 50  0001 C CNN
	1    8650 4100
	0    1    1    0   
$EndComp
Wire Wire Line
	8800 4600 9100 4600
$Comp
L Device:R R99
U 1 1
P 8650 4600
F 0 "R99" V 8550 4600 50  0000 C CNN
F 1 "2K2" V 8750 4600 50  0000 C CNN
F 2 "Resistor_SMD:R_0603_1608Metric_Pad1.05x0.95mm_HandSolder" V 8580 4600 50  0001 C CNN
F 3 "~" H 8650 4600 50  0001 C CNN
	1    8650 4600
	0    1    1    0   
$EndComp
Wire Wire Line
	8800 5100 9100 5100
$Comp
L Device:R R100
U 1 1
P 8650 5100
F 0 "R100" V 8550 5100 50  0000 C CNN
F 1 "2K2" V 8750 5100 50  0000 C CNN
F 2 "Resistor_SMD:R_0603_1608Metric_Pad1.05x0.95mm_HandSolder" V 8580 5100 50  0001 C CNN
F 3 "~" H 8650 5100 50  0001 C CNN
	1    8650 5100
	0    1    1    0   
$EndComp
$Comp
L Device:R R82
U 1 1
P 8250 1300
F 0 "R82" V 8150 1300 50  0000 C CNN
F 1 "10K" V 8350 1300 50  0000 C CNN
F 2 "Resistor_SMD:R_0603_1608Metric_Pad1.05x0.95mm_HandSolder" V 8180 1300 50  0001 C CNN
F 3 "~" H 8250 1300 50  0001 C CNN
	1    8250 1300
	0    1    1    0   
$EndComp
$Comp
L power:GND #PWR?
U 1 1
P 8000 6250
AR Path="/5F2B42F3" Ref="#PWR?"  Part="1" 
AR Path="/5ED4198E/5F2B42F3" Ref="#PWR?"  Part="1" 
AR Path="/5E2A746E/5F2B42F3" Ref="#PWR06"  Part="1" 
F 0 "#PWR06" H 8000 6000 50  0001 C CNN
F 1 "GND" H 8005 6077 50  0000 C CNN
F 2 "" H 8000 6250 50  0001 C CNN
F 3 "" H 8000 6250 50  0001 C CNN
	1    8000 6250
	1    0    0    -1  
$EndComp
Wire Wire Line
	8000 6250 8000 6200
Wire Wire Line
	7450 6200 8000 6200
Connection ~ 8000 6200
Wire Wire Line
	8000 1700 7450 1700
Wire Wire Line
	8000 1700 8000 2200
Wire Wire Line
	7450 2200 8000 2200
Connection ~ 8000 2200
Wire Wire Line
	8000 2200 8000 2700
Wire Wire Line
	7450 2700 8000 2700
Connection ~ 8000 2700
Wire Wire Line
	8000 2700 8000 3200
Wire Wire Line
	7450 3200 8000 3200
Connection ~ 8000 3200
Wire Wire Line
	8000 3200 8000 3700
Wire Wire Line
	7450 3700 8000 3700
Connection ~ 8000 3700
Wire Wire Line
	8000 3700 8000 4200
Wire Wire Line
	7450 4200 8000 4200
Connection ~ 8000 4200
Wire Wire Line
	8000 4200 8000 4700
Wire Wire Line
	7450 4700 8000 4700
Connection ~ 8000 4700
Wire Wire Line
	8000 4700 8000 5200
Wire Wire Line
	7450 5200 8000 5200
Connection ~ 8000 5200
Wire Wire Line
	8000 5200 8000 5700
Wire Wire Line
	7450 5700 8000 5700
Connection ~ 8000 5700
Wire Wire Line
	8000 5700 8000 6200
Wire Wire Line
	7450 1300 8100 1300
Wire Wire Line
	7450 1800 8100 1800
Wire Wire Line
	7450 2300 8100 2300
Wire Wire Line
	7450 2800 8100 2800
Wire Wire Line
	7450 3300 8100 3300
Wire Wire Line
	7450 3800 8100 3800
Wire Wire Line
	7450 4300 8100 4300
Wire Wire Line
	7450 4800 8100 4800
Wire Wire Line
	7450 5300 8100 5300
Wire Wire Line
	7450 5800 8100 5800
$Comp
L Transistor_FET:2N7002 Q41
U 1 1
P 7350 1500
F 0 "Q41" H 7554 1546 50  0000 L CNN
F 1 "2N7002" H 7554 1455 50  0000 L CNN
F 2 "Package_TO_SOT_SMD:SOT-23" H 7550 1425 50  0001 L CIN
F 3 "https://www.fairchildsemi.com/datasheets/2N/2N7002.pdf" H 7350 1500 50  0001 L CNN
	1    7350 1500
	1    0    0    -1  
$EndComp
$Comp
L Transistor_FET:2N7002 Q42
U 1 1
P 7350 2000
F 0 "Q42" H 7554 2046 50  0000 L CNN
F 1 "2N7002" H 7554 1955 50  0000 L CNN
F 2 "Package_TO_SOT_SMD:SOT-23" H 7550 1925 50  0001 L CIN
F 3 "https://www.fairchildsemi.com/datasheets/2N/2N7002.pdf" H 7350 2000 50  0001 L CNN
	1    7350 2000
	1    0    0    -1  
$EndComp
$Comp
L Transistor_FET:2N7002 Q43
U 1 1
P 7350 2500
F 0 "Q43" H 7554 2546 50  0000 L CNN
F 1 "2N7002" H 7554 2455 50  0000 L CNN
F 2 "Package_TO_SOT_SMD:SOT-23" H 7550 2425 50  0001 L CIN
F 3 "https://www.fairchildsemi.com/datasheets/2N/2N7002.pdf" H 7350 2500 50  0001 L CNN
	1    7350 2500
	1    0    0    -1  
$EndComp
$Comp
L Transistor_FET:2N7002 Q44
U 1 1
P 7350 3000
F 0 "Q44" H 7554 3046 50  0000 L CNN
F 1 "2N7002" H 7554 2955 50  0000 L CNN
F 2 "Package_TO_SOT_SMD:SOT-23" H 7550 2925 50  0001 L CIN
F 3 "https://www.fairchildsemi.com/datasheets/2N/2N7002.pdf" H 7350 3000 50  0001 L CNN
	1    7350 3000
	1    0    0    -1  
$EndComp
$Comp
L Transistor_FET:2N7002 Q45
U 1 1
P 7350 3500
F 0 "Q45" H 7554 3546 50  0000 L CNN
F 1 "2N7002" H 7554 3455 50  0000 L CNN
F 2 "Package_TO_SOT_SMD:SOT-23" H 7550 3425 50  0001 L CIN
F 3 "https://www.fairchildsemi.com/datasheets/2N/2N7002.pdf" H 7350 3500 50  0001 L CNN
	1    7350 3500
	1    0    0    -1  
$EndComp
$Comp
L Transistor_FET:2N7002 Q46
U 1 1
P 7350 4000
F 0 "Q46" H 7554 4046 50  0000 L CNN
F 1 "2N7002" H 7554 3955 50  0000 L CNN
F 2 "Package_TO_SOT_SMD:SOT-23" H 7550 3925 50  0001 L CIN
F 3 "https://www.fairchildsemi.com/datasheets/2N/2N7002.pdf" H 7350 4000 50  0001 L CNN
	1    7350 4000
	1    0    0    -1  
$EndComp
$Comp
L Transistor_FET:2N7002 Q47
U 1 1
P 7350 4500
F 0 "Q47" H 7554 4546 50  0000 L CNN
F 1 "2N7002" H 7554 4455 50  0000 L CNN
F 2 "Package_TO_SOT_SMD:SOT-23" H 7550 4425 50  0001 L CIN
F 3 "https://www.fairchildsemi.com/datasheets/2N/2N7002.pdf" H 7350 4500 50  0001 L CNN
	1    7350 4500
	1    0    0    -1  
$EndComp
$Comp
L Transistor_FET:2N7002 Q48
U 1 1
P 7350 5000
F 0 "Q48" H 7554 5046 50  0000 L CNN
F 1 "2N7002" H 7554 4955 50  0000 L CNN
F 2 "Package_TO_SOT_SMD:SOT-23" H 7550 4925 50  0001 L CIN
F 3 "https://www.fairchildsemi.com/datasheets/2N/2N7002.pdf" H 7350 5000 50  0001 L CNN
	1    7350 5000
	1    0    0    -1  
$EndComp
$Comp
L Transistor_FET:2N7002 Q49
U 1 1
P 7350 5500
F 0 "Q49" H 7554 5546 50  0000 L CNN
F 1 "2N7002" H 7554 5455 50  0000 L CNN
F 2 "Package_TO_SOT_SMD:SOT-23" H 7550 5425 50  0001 L CIN
F 3 "https://www.fairchildsemi.com/datasheets/2N/2N7002.pdf" H 7350 5500 50  0001 L CNN
	1    7350 5500
	1    0    0    -1  
$EndComp
$Comp
L Transistor_FET:2N7002 Q50
U 1 1
P 7350 6000
F 0 "Q50" H 7554 6046 50  0000 L CNN
F 1 "2N7002" H 7554 5955 50  0000 L CNN
F 2 "Package_TO_SOT_SMD:SOT-23" H 7550 5925 50  0001 L CIN
F 3 "https://www.fairchildsemi.com/datasheets/2N/2N7002.pdf" H 7350 6000 50  0001 L CNN
	1    7350 6000
	1    0    0    -1  
$EndComp
Wire Wire Line
	8500 5600 8500 5800
Connection ~ 8500 5800
Wire Wire Line
	8500 5800 8400 5800
Wire Wire Line
	8400 5300 8500 5300
Wire Wire Line
	8500 5100 8500 5300
Connection ~ 8500 5300
Wire Wire Line
	8500 5300 8800 5300
Wire Wire Line
	8400 4800 8500 4800
Wire Wire Line
	8500 4600 8500 4800
Connection ~ 8500 4800
Wire Wire Line
	8500 4800 8800 4800
Wire Wire Line
	8400 4300 8500 4300
Wire Wire Line
	8500 4100 8500 4300
Connection ~ 8500 4300
Wire Wire Line
	8500 4300 8800 4300
Wire Wire Line
	8400 3800 8500 3800
Wire Wire Line
	8500 3600 8500 3800
Connection ~ 8500 3800
Wire Wire Line
	8500 3800 8800 3800
Wire Wire Line
	8400 3300 8500 3300
Wire Wire Line
	8500 3100 8500 3300
Connection ~ 8500 3300
Wire Wire Line
	8500 3300 8800 3300
Wire Wire Line
	8400 2800 8500 2800
Wire Wire Line
	8500 2600 8500 2800
Connection ~ 8500 2800
Wire Wire Line
	8500 2800 8800 2800
Wire Wire Line
	8400 2300 8500 2300
Wire Wire Line
	8500 2100 8500 2300
Connection ~ 8500 2300
Wire Wire Line
	8500 2300 8800 2300
Wire Wire Line
	8400 1800 8500 1800
Wire Wire Line
	8500 1600 8500 1800
Connection ~ 8500 1800
Wire Wire Line
	8500 1800 8800 1800
Wire Wire Line
	8400 1300 8500 1300
Wire Wire Line
	8500 1100 8500 1300
Connection ~ 8500 1300
Wire Wire Line
	8500 1300 8800 1300
$EndSCHEMATC
